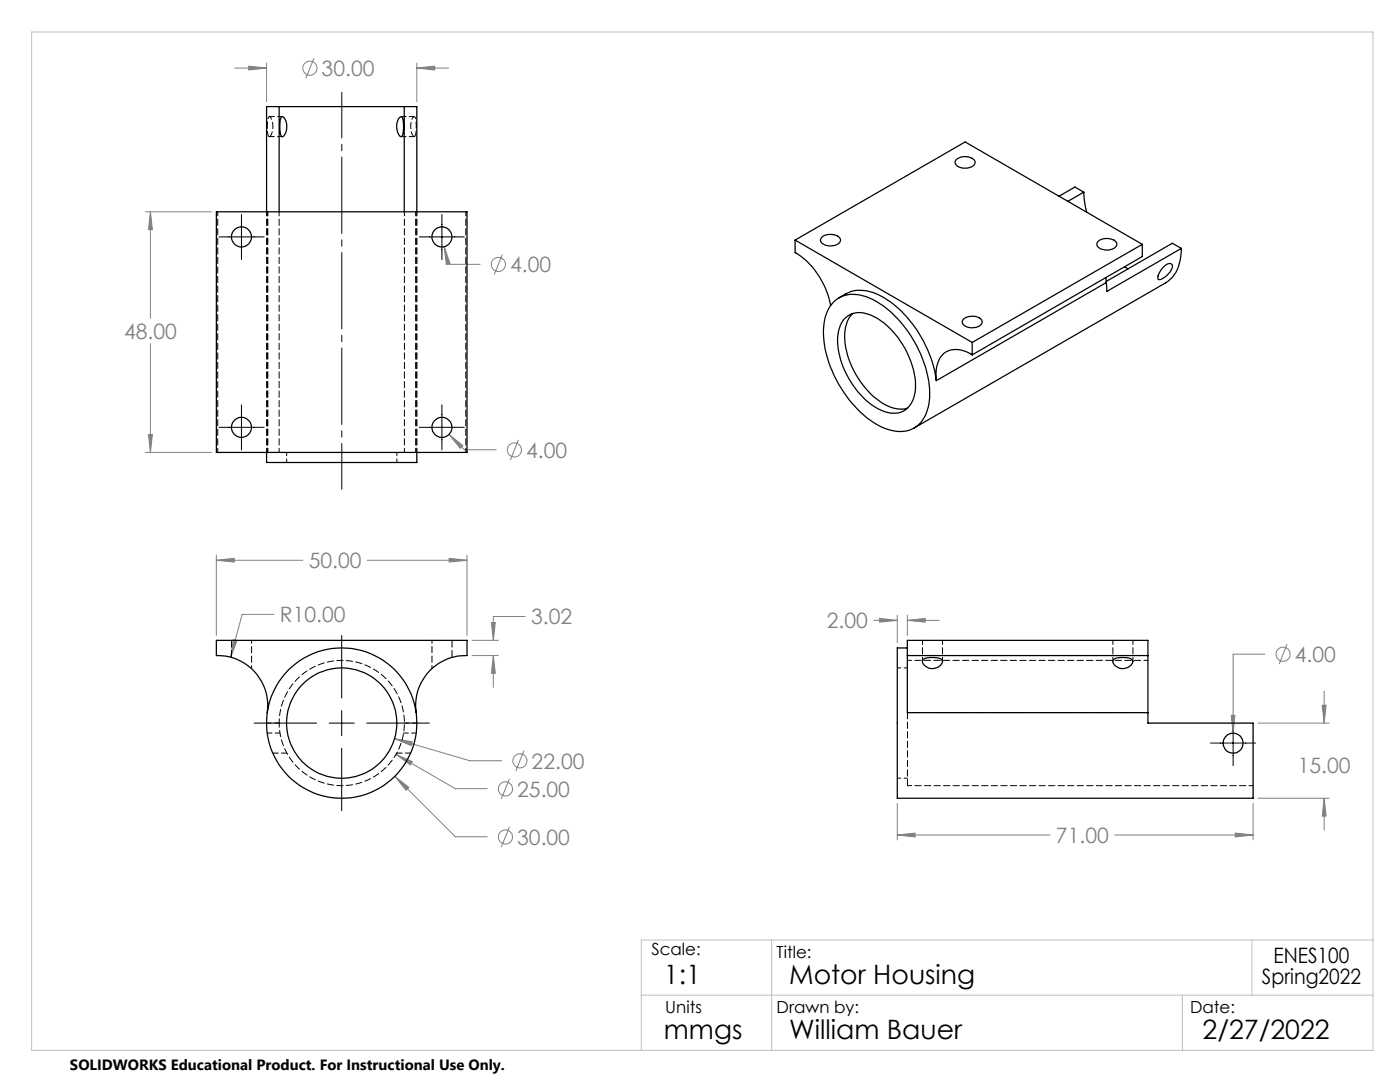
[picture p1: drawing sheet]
<svg xmlns="http://www.w3.org/2000/svg" width="279mm" height="216mm" viewBox="0 0 279 216" stroke-linecap="round" stroke-linejoin="round" font-family="sans-serif">
<g fill="none" stroke="#808080" stroke-width=".2">
<path d="M46.8 13.6h6.4M49.6 13.2l3.6 .4-3.6 .4zM53.2 12.6v7.7M62.7 11.6l-1.7 4M83.2 13.6l3.5-.4v.8zM83.2 12.6v7.7M83.2 13.6h6.3M29 42.3h13.2M30 42.3l.4 3.5h-.8zM30 42.3v21.2M88.7 49.2l1.1 3.4-.7 .2zM88.7 49.2l.8 3.5h6.3"/>
<path d="M100.3 50.8l-1.7 4M30 68.6v21.7M29 90.3h13.2M29.6 86.7h.8l-.4 3.6zM89.6 86.7l2.8 2.2-.5 .6zM89.6 86.7l3.1 3h6.3M103.5 87.8l-1.7 4M43.2 111.8l3.5-.4v.7zM43.2 110.8v16M43.2 111.8h17.2M73.3 111.8h19.9M89.6 111.4l3.6 .4-3.6 .3z"/>
<path d="M93.2 110.8v16M46.6 127.6l.7 .2-1.3 3.3zM54.7 122.6h-6.4l-2.3 8.5M94.2 127.8h5.3M94.2 130.8h5.3M98.1 124.2h.7l-.3 3.6zM98.5 130.8l.3 3.5h-.7zM98.5 130.8v6.4M104.8 123h-6.3v4.8M174.4 123.8h4.7M175.5 123.4l3.6 .4-3.6 .3zM179.1 122.8v5.5"/>
<path d="M181.1 123.8l3.5-.4v.7zM181.1 122.8v4M181.1 123.8h6.3M252.4 130.5h-6.3v15.8M256.9 128.5l-1.6 4M264.3 137.9v6.4M78.7 147.4l3.6 .6-.2 .8zM78.7 147.4l15.1 4.4h6.3M78.8 154.9l2.8 2.2-.6 .6zM78.8 154.9l12.1 12.1h6.3M79 150.5l3.3 1.5-.4 .6zM79 150.5l11.9 6.9h6.3"/>
<path d="M101.7 155.4l-1.7 4M104.6 149.8l-1.7 4M245.7 142.7h.8l-.4 3.6zM251.1 144.3h14.2M251.1 159.3h14.2M263.9 140.7h.8l-.4 3.6zM264.3 159.3l.4 3.5h-.8zM264.3 159.3v6.3M101.7 165l-1.7 4M179.1 166.6l3.5-.4v.8zM179.1 160.3v7.3M179.1 166.6h30.4"/>
<path d="M222.5 166.6h27.6M246.5 166.2l3.6 .4-3.6 .4zM250.1 160.3v7.3"/>
<circle cx="61.8" cy="13.6" r="1.42"/>
<circle cx="99.4" cy="52.8" r="1.42"/>
<circle cx="102.7" cy="89.8" r="1.41"/>
<circle cx="256.1" cy="130.5" r="1.41"/>
<circle cx="100.9" cy="157.4" r="1.4"/>
<circle cx="103.8" cy="151.8" r="1.41"/>
<circle cx="100.9" cy="167" r="1.4"/>
</g>
<path d="M68.2 18.4v79.2" fill="none" stroke="#000" stroke-width=".2" stroke-dasharray="15.2 1.3 1.3 1.3" stroke-dashoffset="6.1"/>
<g fill="none" stroke="#000" stroke-width=".2">
<path d="M43.7 47.3h9M48.2 42.8v9M83.7 47.3h9M88.2 42.8v9M43.7 85.3h9M48.2 80.8v9M83.7 85.3h9M88.2 80.8v9M68.2 126.8v12.5M50.7 144.3h12.5M65.7 144.3h5M68.2 141.8v5"/>
<path d="M68.2 149.3v12.5M73.2 144.3h12.5M241.6 148.3h9M246.1 143.8v9"/>
</g>
<path d="M6.3 6.4h267.7v203.2h-267.7zM128 198.6h146M154 187.6v22M236 198.6v11M249.8 187.6v11M274 187.6h-146v22" fill="none" stroke="#c0c0c0" stroke-width=".2"/>
<path d="M78.8 154.9l2.2 2.8 .6-.6zM78.7 147.4l3.4 1.4 .2-.8zM79 150.5l2.9 2.1 .4-.6zM43.2 111.8l3.5-.4v.7zM89.6 111.4l3.6 .4-3.6 .3zM46.6 127.6l-.6 3.5 1.3-3.3zM98.1 124.2h.7l-.3 3.6zM98.5 130.8l.3 3.5h-.7zM179.1 166.6l3.5-.4v.8zM246.5 166.2l3.6 .4-3.6 .4zM263.9 140.7h.8l-.4 3.6zM264.3 159.3l.4 3.5h-.8zM245.7 142.7l.4 3.6 .4-3.6zM181.1 123.8l3.5-.4v.7zM175.5 123.4l3.6 .4-3.6 .3zM89.6 86.7l2.3 2.8 .5-.6zM88.7 49.2l.4 3.6 .7-.2zM49.6 13.2l3.6 .4-3.6 .4zM83.2 13.6l3.5-.4v.8zM30 42.3l.4 3.5h-.8zM29.6 86.7h.8l-.4 3.6z" fill="#808080"/>
<g fill="none" stroke="#000" stroke-width=".25">
<path d="M55.7 21.3h25M55.7 21.3h-2.5v21M55.7 21.3v21M56.2 23.3a1 1 0 0 1 .9 1.1 2.89 2.89 0 0 1-.6 2.8l-.2 .1a1.18 1.18 0 0 1-.4-1.3l-.1-.6a3.6 3.6 0 0 1 .4-2.1zM79.6 23.6l.5-.3a4.7 4.7 0 0 1 .3 3.5l-.1 .4-.3 .1a2.82 2.82 0 0 1-.6-3.2zM80.7 21.3h2.5v21M80.7 21.3v21M190.7 32a2.68 2.68 0 0 1 3.9 .1 1.17 1.17 0 0 1-1.2 1.4 2.37 2.37 0 0 1-2.8-.9zM216.3 38.3l.2 2.3 .4 1.7M216.3 38.3l-1.8-1-3.2 1.9M216.3 38.3l-3.2 1.9M43.2 42.3h50v48h-50z"/>
<path d="M158.7 47.9v2.5a16 16 0 0 1 7.1 10.6M158.7 47.9l35.3 20.4M158.7 47.9l33.9-19.6 35.4 20.5M164 47.3a2.76 2.76 0 0 1 3.7 .3 1.16 1.16 0 0 1-1.2 1.4 2.31 2.31 0 0 1-2.7-.9zM167.4 59.4l1.4-.8a7.5 7.5 0 0 1 7.6 .8 23.7 23.7 0 0 1 10.5 16.6M219 48.3a2.68 2.68 0 0 1 3.8 .2 1.2 1.2 0 0 1-1.1 1.3 2.37 2.37 0 0 1-2.8-.9zM220.7 55.4l.1 1M220.8 56.4l-33.9 19.6M224.5 53.2l.6 .5M228 48.8l-34 19.5M228 48.8v2.4l-34 19.6M232.1 53.4a1.62 1.62 0 0 1 1.7-.8l.2 .3a3 3 0 0 1-1.5 2.4 1.19 1.19 0 0 1-1.4 .4 2.49 2.49 0 0 1 1-2.3z"/>
<path d="M235.8 49.6l-14.9 8.5-.1-1.7M235.8 49.6a8 8 0 0 1-2.7 6.5l-50.7 29.3M235.8 49.6l-1.8-1.1-13.2 7.7M166.5 60.1a6.2 6.2 0 0 1 7-.6 21.9 21.9 0 0 1 10.9 13 14.6 14.6 0 0 1 .3 10.3 5.6 5.6 0 0 1-7 3 17.4 17.4 0 0 1-9.2-7.4 21.3 21.3 0 0 1-4.1-13.7 7.4 7.4 0 0 1 2.1-4.6zM168.6 63.6a4.6 4.6 0 0 1 5.4-.6 16.6 16.6 0 0 1 8.5 11.8 7.1 7.1 0 0 1-1.6 6.8 5 5 0 0 1-5.7 0 16.9 16.9 0 0 1-8-14.4l.2-1.2 .3-1.1zM170.2 62.5a7.3 7.3 0 0 0-1.4 6.8 17.3 17.3 0 0 0 7.8 11.5 6 6 0 0 0 4.5 .7M192.2 63.8a2.72 2.72 0 0 1 3.8 .2 1.29 1.29 0 0 1-1.6 1.4 2.16 2.16 0 0 1-2.3-1zM194 70.8a4.9 4.9 0 0 0-5.7-.2 6.2 6.2 0 0 0-1.4 5.4M194 68.3v2.5M53.2 90.3v2h30v-2M181.1 130.8v11.4h48M181.1 129.3h-2v30h71v-15h-21v-2.1"/>
<path d="M181.1 130.8h48M181.1 130.8v-3h48v3M184.3 131.6a4.2 4.2 0 0 1 3.5-.1 1.01 1.01 0 0 1-.6 1.6 2.13 2.13 0 0 1-3.1-1.2zM222.3 131.6a4.2 4.2 0 0 1 3.5-.1 1.01 1.01 0 0 1-.6 1.6 2.13 2.13 0 0 1-3.1-1.2zM229.1 130.8v11.4M53.3 142.2a10 10 0 0 0-10.1-11.4v-3h50v3a10 10 0 0 0-10.2 11.4"/>
<circle cx="48.2" cy="47.3" r="2"/>
<circle cx="88.2" cy="47.3" r="2"/>
<circle cx="48.2" cy="85.3" r="1.99"/>
<circle cx="88.2" cy="85.3" r="1.99"/>
<circle cx="68.2" cy="144.3" r="15"/>
<circle cx="68.2" cy="144.3" r="11"/>
<circle cx="246.1" cy="148.3" r="2.01"/>
</g>
<g fill="none" stroke="#000" stroke-width=".2" stroke-dasharray="1.3 .6" stroke-dashoffset=".4">
<path d="M43.5 42.3v48M53.2 42.3v48M53.4 42.3v48M55.7 42.3v48M83 42.3v48M83.1 42.3v48M93 42.3v48M53.5 90.3v-48M80.7 90.3v-48M83.2 90.3v-48M184.1 127.8v4.2M188.1 132v-4.2"/>
<path d="M222.1 127.8v4.2M226.1 132v-4.2M229.1 131.8h-48M55.7 144.3a12.5 12.5 0 0 1 18.5-11 12.5 12.5 0 0 1 .8 21.5 12.5 12.5 0 0 1-19.3-9.6v-.9M181.1 156.8h69M229.1 142.2h-48"/>
</g>
<path d="M53.8 27.3h2.6M56.4 23.3h-2.6M80.1 27.3h2.6M82.7 23.3h-2.7M53.2 144.3h2.5M55.9 146.3h-2.6M80.7 144.3h2.5M83.1 146.3h-2.6" fill="none" stroke="#000" stroke-width=".2" stroke-dasharray="1.3 .6" stroke-dashoffset=".3"/>
<path d="M50.2 133.4v-5.6M86.2 127.8v5.6" fill="none" stroke="#000" stroke-width=".2" stroke-dasharray="1.3 .6" stroke-dashoffset=".7"/>
<path d="M46.2 127.8v3.4M90.2 131.2v-3.4" fill="none" stroke="#000" stroke-width=".2" stroke-dasharray="1.3 .6" stroke-dashoffset="-.1"/>
<path d="M54.5 150.3h2.7M79.2 150.3h2.8" fill="none" stroke="#000" stroke-width=".2" stroke-dasharray="1.3 .6" stroke-dashoffset=".2"/>
<path d="M181.1 142.2v14.6" fill="none" stroke="#000" stroke-width=".2" stroke-dasharray="1.3 .6"/>
<path d="M57.2 90.3v2M79.2 92.3v-2M181.1 133.3h-2M179.1 155.3h2" fill="none" stroke="#000" stroke-width=".2" stroke-dasharray="1.3 .6" stroke-dashoffset=".6"/>
<path d="M53.8 27.3a3.3 3.3 0 0 0 .3-3.7l-.3-.3a1.18 1.18 0 0 0-.4 1.4l-.1 .9a1.86 1.86 0 0 0 .5 1.7M82.7 27.3a4.1 4.1 0 0 0 .3-2.9l-.1-.9-.2-.2h-.2a3.5 3.5 0 0 0 0 3.9l.2 .1" fill="none" stroke="#000" stroke-width=".2" stroke-dasharray="1.3 .6" stroke-dashoffset=".1"/>
<g font-size="5.3">
<text x="132.5" y="196.4">1:1</text>
<text x="157.5" y="196.4">Motor Housing</text>
<text x="132.5" y="207.4">mmgs</text>
<text x="157.5" y="207.4">William Bauer</text>
<text x="240" y="207.4">2/27/2022</text>
</g>
<g font-size="4.2" fill="#808080">
<text x="64.2" y="15.1">30.00</text>
<text x="101.8" y="54.3">4.00</text>
<text x="24.8" y="67.6">48.00</text>
<text x="105" y="91.3">4.00</text>
<text x="61.6" y="113.4">50.00</text>
<text x="55.9" y="124.2">R10.00</text>
<text x="106" y="124.6">3.02</text>
<text x="165" y="125.4">2.00</text>
<text x="258.4" y="132.1">4.00</text>
<text x="106.1" y="153.4">22.00</text>
<text x="259" y="154.2">15.00</text>
<text x="103.2" y="158.9">25.00</text>
<text x="103.2" y="168.5">30.00</text>
<text x="210.7" y="168.2">71.00</text>
</g>
<g font-size="4.2">
<text x="251.9" y="196.4">Spring2022</text>
<text x="254.2" y="192.2">ENES100</text>
</g>
<g font-size="3.3">
<text x="130" y="190.6">Scale:</text>
<text x="155" y="191.2">Title:</text>
<text x="132.8" y="202.2">Units</text>
<text x="155" y="202.2">Drawn by:</text>
<text x="237.5" y="202.2">Date:</text>
</g>
<text font-size="3" x="14" y="213.5">SOLIDWORKS Educational Product. For Instructional Use Only.</text>
</svg>
